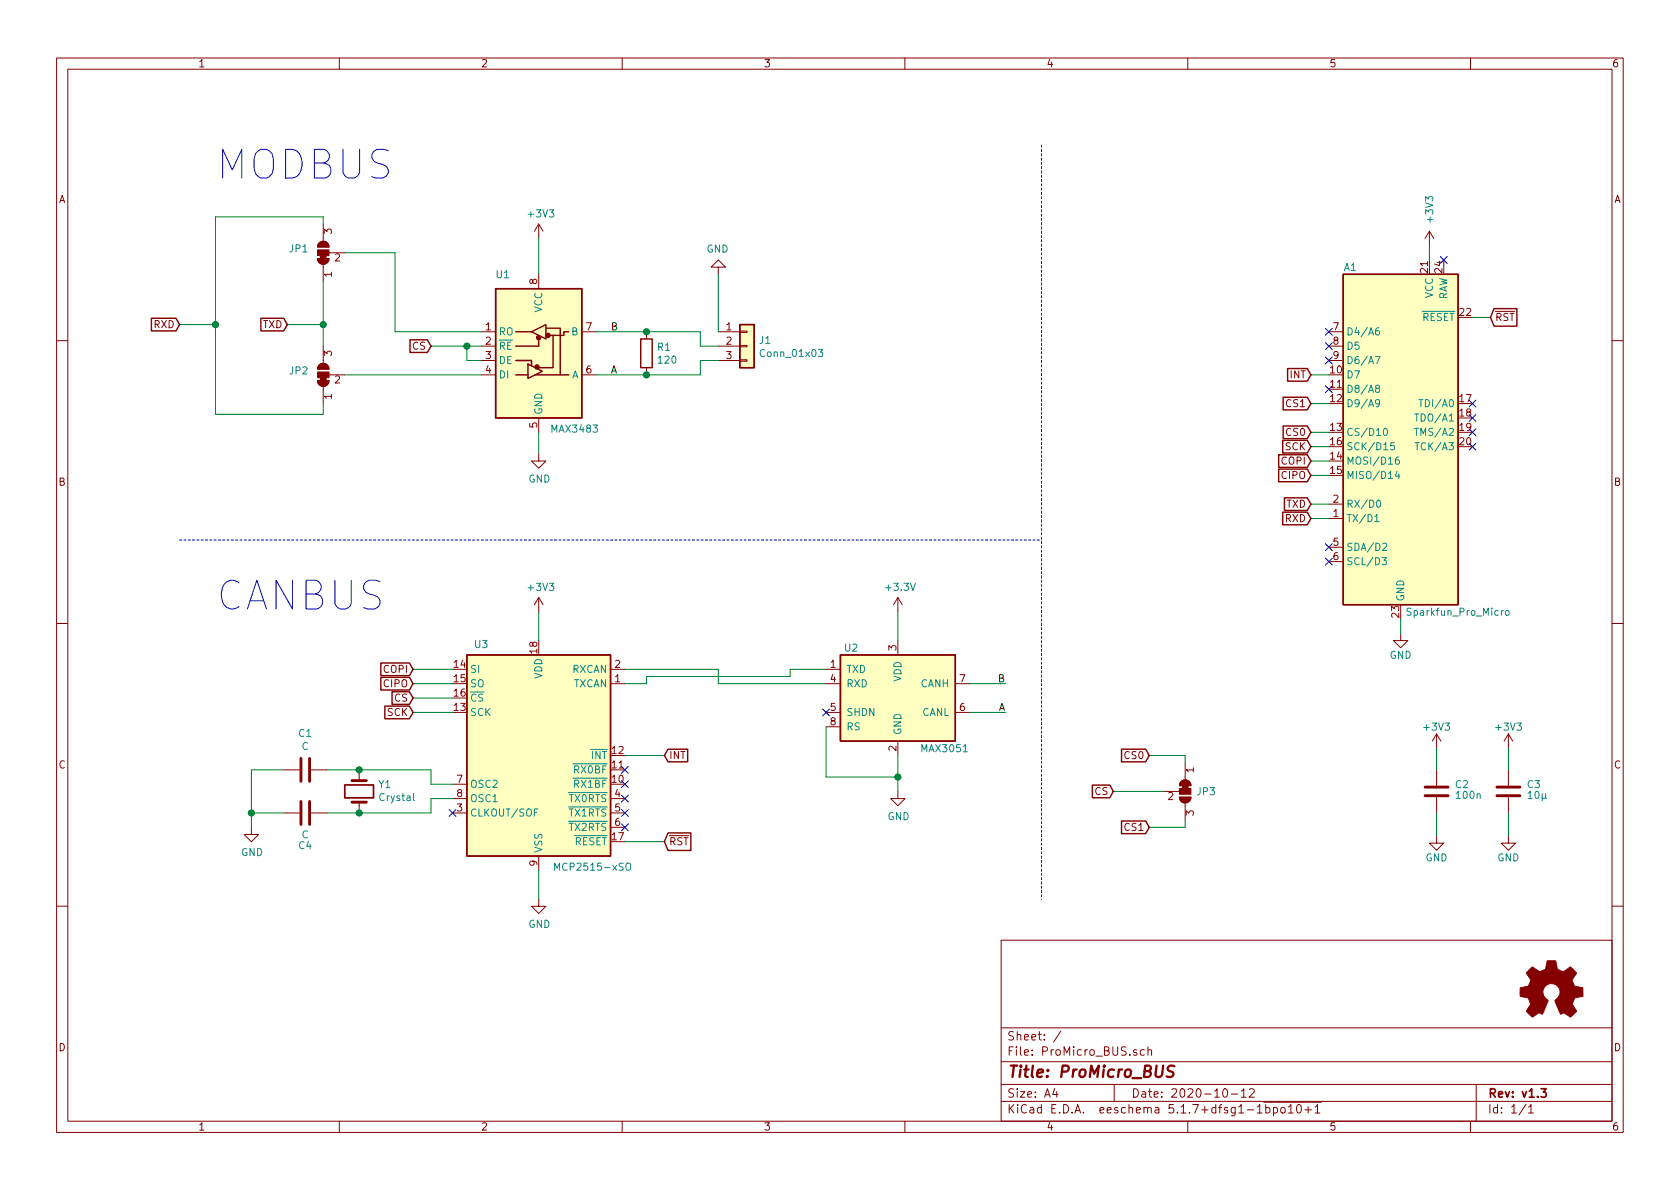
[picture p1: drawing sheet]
EESchema Schematic File Version 4
EELAYER 30 0
EELAYER END
$Descr A4 11693 8268
encoding utf-8
Sheet 1 1
Title "ProMicro_BUS"
Date "2020-10-12"
Rev "v1.3"
Comp ""
Comment1 ""
Comment2 ""
Comment3 ""
Comment4 ""
$EndDescr
Wire Wire Line
	3000 5450 3150 5450
Wire Wire Line
	3000 5550 3150 5550
Wire Wire Line
	2500 5350 3000 5350
Wire Wire Line
	3000 5350 3000 5450
Wire Wire Line
	3000 5650 3000 5550
$Comp
L power:GND #PWR016
U 1 1
P 3750 6250
F 0 "#PWR016" H 3750 6000 50  0001 C CNN
F 1 "GND" H 3755 6077 50  0000 C CNN
F 2 "" H 3750 6250 50  0001 C CNN
F 3 "" H 3750 6250 50  0001 C CNN
	1    3750 6250
	1    0    0    -1  
$EndComp
Connection ~ 2500 5350
Wire Wire Line
	2500 5650 3000 5650
Connection ~ 2500 5650
Wire Wire Line
	2275 5650 2500 5650
Wire Wire Line
	2275 5350 2500 5350
$Comp
L Device:Crystal Y1
U 1 1
P 2500 5500
F 0 "Y1" V 2545 5369 50  0000 R CNN
F 1 "Crystal" V 2455 5369 50  0000 R CNN
F 2 "Crystal:Crystal_SMD_5032-2Pin_5.0x3.2mm" H 2500 5500 50  0001 C CNN
F 3 "~" H 2500 5500 50  0001 C CNN
F 4 "+canbus,-modbus" H 2500 5500 50  0001 C CNN "Variant"
	1    2500 5500
	0    -1   -1   0   
$EndComp
$Comp
L Device:C C1
U 1 1
P 2125 5350
F 0 "C1" V 2376 5350 50  0000 C CNN
F 1 "C" V 2285 5350 50  0000 C CNN
F 2 "Capacitor_SMD:C_0603_1608Metric" H 2163 5200 50  0001 C CNN
F 3 "~" H 2125 5350 50  0001 C CNN
F 4 "+canbus,-modbus" H 2125 5350 50  0001 C CNN "Variant"
	1    2125 5350
	0    -1   -1   0   
$EndComp
Wire Wire Line
	1975 5650 1750 5650
Wire Wire Line
	1975 5350 1750 5350
Connection ~ 1750 5650
Wire Wire Line
	1750 5650 1750 5750
$Comp
L power:GND #PWR013
U 1 1
P 1750 5750
F 0 "#PWR013" H 1750 5500 50  0001 C CNN
F 1 "GND" H 1755 5577 50  0000 C CNN
F 2 "" H 1750 5750 50  0001 C CNN
F 3 "" H 1750 5750 50  0001 C CNN
	1    1750 5750
	1    0    0    -1  
$EndComp
Wire Wire Line
	1750 5350 1750 5650
$Comp
L Device:C C4
U 1 1
P 2125 5650
F 0 "C4" V 2350 5650 50  0000 C CNN
F 1 "C" V 2275 5650 50  0000 C CNN
F 2 "Capacitor_SMD:C_0603_1608Metric" H 2163 5500 50  0001 C CNN
F 3 "~" H 2125 5650 50  0001 C CNN
F 4 "+canbus,-modbus" H 2125 5650 50  0001 C CNN "Variant"
	1    2125 5650
	0    1    1    0   
$EndComp
Wire Wire Line
	6750 4950 7000 4950
Wire Wire Line
	6750 4750 7000 4750
Text Label 7000 4750 2    50   ~ 0
B
Text Label 7000 4950 2    50   ~ 0
A
Wire Wire Line
	4150 2300 4500 2300
Wire Wire Line
	4150 2600 4500 2600
Wire Wire Line
	4875 2600 4500 2600
Wire Wire Line
	4875 2500 4875 2600
Text Label 4250 2300 0    50   ~ 0
B
Wire Wire Line
	3750 3000 3750 3150
Wire Wire Line
	3350 2500 3250 2500
Wire Wire Line
	3250 2500 3250 2400
Wire Wire Line
	3000 2400 3250 2400
$Comp
L power:+3V3 #PWR01
U 1 1
P 3750 1650
F 0 "#PWR01" H 3750 1500 50  0001 C CNN
F 1 "+3V3" H 3765 1823 50  0000 C CNN
F 2 "" H 3750 1650 50  0001 C CNN
F 3 "" H 3750 1650 50  0001 C CNN
	1    3750 1650
	1    0    0    -1  
$EndComp
Text Label 4250 2600 0    50   ~ 0
A
$Comp
L Interface_UART:MAX3483 U1
U 1 1
P 3750 2400
F 0 "U1" H 3500 2900 50  0000 C CNN
F 1 "MAX3483" H 4000 1825 50  0000 C CNN
F 2 "Package_SO:SO-8_3.9x4.9mm_P1.27mm" H 3750 1700 50  0001 C CNN
F 3 "https://datasheets.maximintegrated.com/en/ds/MAX3483-MAX3491.pdf" H 3750 2450 50  0001 C CNN
F 4 "MAX3483ECSA+T" H 3750 2400 50  0001 C CNN "MPN"
F 5 "C57664" H 3750 2400 50  0001 C CNN "LCSC#"
F 6 "-canbus,+modbus" H 3750 2400 50  0001 C CNN "Variant"
	1    3750 2400
	1    0    0    -1  
$EndComp
Connection ~ 4500 2600
Wire Wire Line
	4875 2400 4875 2300
Wire Wire Line
	4875 2300 4500 2300
Connection ~ 4500 2300
$Comp
L Device:R R1
U 1 1
P 4500 2450
F 0 "R1" H 4570 2495 50  0000 L CNN
F 1 "120" H 4570 2405 50  0000 L CNN
F 2 "Resistor_SMD:R_0603_1608Metric" V 4430 2450 50  0001 C CNN
F 3 "~" H 4500 2450 50  0001 C CNN
F 4 "-canbus,+modbus" H 4500 2450 50  0001 C CNN "Variant"
	1    4500 2450
	1    0    0    -1  
$EndComp
Wire Wire Line
	3250 2400 3350 2400
Connection ~ 3250 2400
Wire Wire Line
	3750 1650 3750 1900
Wire Wire Line
	5000 1900 5000 2300
Wire Wire Line
	5000 2500 4875 2500
Wire Wire Line
	5000 2400 4875 2400
$Comp
L power:GND #PWR03
U 1 1
P 5000 1900
F 0 "#PWR03" H 5000 1650 50  0001 C CNN
F 1 "GND" H 5005 1727 50  0000 C CNN
F 2 "" H 5000 1900 50  0001 C CNN
F 3 "" H 5000 1900 50  0001 C CNN
	1    5000 1900
	-1   0    0    1   
$EndComp
NoConn ~ 4350 5350
$Comp
L Interface_CAN_LIN:MCP2515-xSO U3
U 1 1
P 3750 5250
F 0 "U3" H 3350 6025 50  0000 C CNN
F 1 "MCP2515-xSO" H 4125 4475 50  0000 C CNN
F 2 "Package_SO:SOIC-18W_7.5x11.6mm_P1.27mm" H 3750 4350 50  0001 C CIN
F 3 "http://ww1.microchip.com/downloads/en/DeviceDoc/21801e.pdf" H 3850 4450 50  0001 C CNN
F 4 "MCP2515-I/SO" H 3750 5250 50  0001 C CNN "MPN"
F 5 "+canbus,-modbus" H 3750 5250 50  0001 C CNN "Variant"
F 6 "C12368" H 3750 5250 50  0001 C CNN "LCSC#"
	1    3750 5250
	1    0    0    -1  
$EndComp
Wire Wire Line
	4350 4750 4500 4750
Wire Wire Line
	4500 4750 4500 4700
Wire Wire Line
	4500 4700 5500 4700
Wire Wire Line
	5000 4650 5000 4750
Wire Wire Line
	5500 4700 5500 4650
NoConn ~ 4350 5450
Wire Wire Line
	3750 6050 3750 6250
Wire Wire Line
	5500 4650 5750 4650
Wire Wire Line
	5000 4750 5750 4750
Wire Wire Line
	5750 5050 5750 5400
Wire Wire Line
	6250 5250 6250 5400
Connection ~ 6250 5400
Wire Wire Line
	6250 5400 6250 5500
Wire Wire Line
	5750 5400 6250 5400
Wire Wire Line
	6250 4250 6250 4450
$Comp
L Interface_UART:MAX3051 U2
U 1 1
P 6250 4850
F 0 "U2" H 5925 5200 50  0000 C CNN
F 1 "MAX3051" H 6575 4500 50  0000 C CNN
F 2 "Package_TO_SOT_SMD:SOT-23-8" H 6250 4850 50  0001 C CIN
F 3 "http://datasheets.maximintegrated.com/en/ds/MAX3051.pdf" H 6250 4850 50  0001 C CNN
F 4 "+canbus,-modbus" H 6250 4850 50  0001 C CNN "Variant"
F 5 "MAX3051EKA+T" H 6250 4850 50  0001 C CNN "MPN"
F 6 "C112005" H 6250 4850 50  0001 C CNN "LCSC#"
	1    6250 4850
	1    0    0    -1  
$EndComp
$Comp
L power:GND #PWR012
U 1 1
P 6250 5500
F 0 "#PWR012" H 6250 5250 50  0001 C CNN
F 1 "GND" H 6255 5327 50  0000 C CNN
F 2 "" H 6250 5500 50  0001 C CNN
F 3 "" H 6250 5500 50  0001 C CNN
	1    6250 5500
	1    0    0    -1  
$EndComp
Wire Wire Line
	4350 4650 5000 4650
Wire Wire Line
	3750 4250 3750 4450
$Comp
L Connector_Generic:Conn_01x03 J1
U 1 1
P 5200 2400
F 0 "J1" H 5280 2442 50  0000 L CNN
F 1 "Conn_01x03" H 5280 2351 50  0000 L CNN
F 2 "TerminalBlock_TE-Connectivity:TerminalBlock_TE_282834-3_1x03_P2.54mm_Horizontal" H 5200 2400 50  0001 C CNN
F 3 "~" H 5200 2400 50  0001 C CNN
F 4 "modbus, canbus" H 5200 2400 50  0001 C CNN "Variant"
	1    5200 2400
	1    0    0    -1  
$EndComp
$Comp
L power:+3.3V #PWR06
U 1 1
P 6250 4250
F 0 "#PWR06" H 6250 4100 50  0001 C CNN
F 1 "+3.3V" H 6265 4423 50  0000 C CNN
F 2 "" H 6250 4250 50  0001 C CNN
F 3 "" H 6250 4250 50  0001 C CNN
	1    6250 4250
	1    0    0    -1  
$EndComp
$Comp
L power:+3V3 #PWR05
U 1 1
P 3750 4250
F 0 "#PWR05" H 3750 4100 50  0001 C CNN
F 1 "+3V3" H 3765 4423 50  0000 C CNN
F 2 "" H 3750 4250 50  0001 C CNN
F 3 "" H 3750 4250 50  0001 C CNN
	1    3750 4250
	1    0    0    -1  
$EndComp
$Comp
L power:GND #PWR04
U 1 1
P 3750 3150
F 0 "#PWR04" H 3750 2900 50  0001 C CNN
F 1 "GND" H 3755 2977 50  0000 C CNN
F 2 "" H 3750 3150 50  0001 C CNN
F 3 "" H 3750 3150 50  0001 C CNN
	1    3750 3150
	1    0    0    -1  
$EndComp
NoConn ~ 4350 5750
NoConn ~ 4350 5650
NoConn ~ 4350 5550
Wire Notes Line
	1250 3750 7250 3750
Wire Notes Line
	7250 1000 7250 6250
Text Notes 1500 1250 0    200  ~ 0
MODBUS
Text Notes 1500 4250 0    200  ~ 0
CANBUS
NoConn ~ 5750 4950
NoConn ~ 3150 5650
Wire Wire Line
	2750 2300 2750 1750
Wire Wire Line
	2750 2300 3350 2300
Wire Wire Line
	2400 1750 2750 1750
Wire Wire Line
	2400 2600 3350 2600
$Comp
L Jumper:SolderJumper_3_Bridged12 JP2
U 1 1
P 2250 2600
F 0 "JP2" V 2275 2700 50  0000 L CNN
F 1 "SolderJumper_3_Bridged12" H 2275 2725 50  0001 C CNN
F 2 "Jumper:SolderJumper-3_P1.3mm_Bridged12_RoundedPad1.0x1.5mm" H 2250 2600 50  0001 C CNN
F 3 "~" H 2250 2600 50  0001 C CNN
	1    2250 2600
	0    -1   -1   0   
$EndComp
$Comp
L Jumper:SolderJumper_3_Bridged12 JP1
U 1 1
P 2250 1750
F 0 "JP1" V 2275 1850 50  0000 L CNN
F 1 "SolderJumper_3_Bridged12" H 2275 1875 50  0001 C CNN
F 2 "Jumper:SolderJumper-3_P1.3mm_Bridged12_RoundedPad1.0x1.5mm" H 2250 1750 50  0001 C CNN
F 3 "~" H 2250 1750 50  0001 C CNN
	1    2250 1750
	0    -1   -1   0   
$EndComp
Wire Wire Line
	2250 1550 2250 1500
$Comp
L Jumper:SolderJumper_3_Bridged12 JP3
U 1 1
P 8250 5500
F 0 "JP3" V 8250 5575 50  0000 L CNN
F 1 "SolderJumper_3_Bridged12" H 8275 5625 50  0001 C CNN
F 2 "Jumper:SolderJumper-3_P1.3mm_Bridged12_RoundedPad1.0x1.5mm" H 8250 5500 50  0001 C CNN
F 3 "~" H 8250 5500 50  0001 C CNN
	1    8250 5500
	0    1    1    0   
$EndComp
Wire Wire Line
	8000 5250 8250 5250
Wire Wire Line
	8250 5250 8250 5300
Wire Wire Line
	8250 5750 8250 5700
Wire Wire Line
	8000 5750 8250 5750
Wire Wire Line
	2875 4950 3150 4950
Wire Wire Line
	2875 4750 3150 4750
Wire Wire Line
	2875 4650 3150 4650
Wire Wire Line
	2875 4850 3150 4850
Wire Wire Line
	7750 5500 8100 5500
Wire Wire Line
	4350 5250 4625 5250
Wire Wire Line
	4350 5850 4625 5850
Wire Wire Line
	2250 2800 2250 2875
Wire Wire Line
	2250 2875 1500 2875
Wire Wire Line
	1500 2875 1500 2250
Wire Wire Line
	1500 1500 2250 1500
Wire Wire Line
	1500 2250 1250 2250
Connection ~ 1500 2250
Wire Wire Line
	1500 2250 1500 1500
Wire Wire Line
	9950 1700 9950 1800
Wire Wire Line
	10000 5200 10000 5350
Wire Wire Line
	10500 5200 10500 5350
Wire Wire Line
	10000 5650 10000 5810
Wire Wire Line
	10500 5650 10500 5810
$Comp
L power:+3V3 #PWR02
U 1 1
P 9950 1700
F 0 "#PWR02" H 9950 1550 50  0001 C CNN
F 1 "+3V3" V 9950 1950 50  0000 C CNN
F 2 "" H 9950 1700 50  0001 C CNN
F 3 "" H 9950 1700 50  0001 C CNN
	1    9950 1700
	1    0    0    -1  
$EndComp
$Comp
L power:+3V3 #PWR010
U 1 1
P 10000 5200
F 0 "#PWR010" H 10000 5050 50  0001 C CNN
F 1 "+3V3" H 10000 5350 50  0000 C CNN
F 2 "" H 10000 5200 50  0001 C CNN
F 3 "" H 10000 5200 50  0001 C CNN
	1    10000 5200
	1    0    0    -1  
$EndComp
$Comp
L power:+3V3 #PWR011
U 1 1
P 10500 5200
F 0 "#PWR011" H 10500 5050 50  0001 C CNN
F 1 "+3V3" H 10500 5350 50  0000 C CNN
F 2 "" H 10500 5200 50  0001 C CNN
F 3 "" H 10500 5200 50  0001 C CNN
	1    10500 5200
	1    0    0    -1  
$EndComp
$Comp
L power:GND #PWR07
U 1 1
P 9750 4400
F 0 "#PWR07" H 9750 4150 50  0001 C CNN
F 1 "GND" H 9750 4250 50  0000 C CNN
F 2 "" H 9750 4400 50  0001 C CNN
F 3 "" H 9750 4400 50  0001 C CNN
	1    9750 4400
	1    0    0    -1  
$EndComp
$Comp
L power:GND #PWR014
U 1 1
P 10000 5810
F 0 "#PWR014" H 10000 5560 50  0001 C CNN
F 1 "GND" H 10000 5660 50  0000 C CNN
F 2 "" H 10000 5810 50  0001 C CNN
F 3 "" H 10000 5810 50  0001 C CNN
	1    10000 5810
	1    0    0    -1  
$EndComp
$Comp
L power:GND #PWR015
U 1 1
P 10500 5810
F 0 "#PWR015" H 10500 5560 50  0001 C CNN
F 1 "GND" H 10500 5660 50  0000 C CNN
F 2 "" H 10500 5810 50  0001 C CNN
F 3 "" H 10500 5810 50  0001 C CNN
	1    10500 5810
	1    0    0    -1  
$EndComp
$Comp
L Device:C C2
U 1 1
P 10000 5500
F 0 "C2" H 10125 5550 50  0000 L CNN
F 1 "100n" H 10125 5475 50  0000 L CNN
F 2 "Capacitor_SMD:C_0402_1005Metric" H 10038 5350 50  0001 C CNN
F 3 "~" H 10000 5500 50  0001 C CNN
	1    10000 5500
	1    0    0    -1  
$EndComp
$Comp
L Device:C C3
U 1 1
P 10500 5500
F 0 "C3" H 10625 5550 50  0000 L CNN
F 1 "10µ" H 10625 5475 50  0000 L CNN
F 2 "Capacitor_SMD:C_0603_1608Metric" H 10538 5350 50  0001 C CNN
F 3 "~" H 10500 5500 50  0001 C CNN
	1    10500 5500
	1    0    0    -1  
$EndComp
$Comp
L Graphic:Logo_Open_Hardware_Small LOGO1
U 1 1
P 10800 6900
F 0 "LOGO1" H 10800 7175 50  0001 C CNN
F 1 "Logo_Open_Hardware_Small" H 10800 6675 50  0001 C CNN
F 2 "Symbol:OSHW-Symbol_6.7x6mm_SilkScreen" H 10800 6900 50  0001 C CNN
F 3 "" H 10800 6900 50  0001 C CNN
	1    10800 6900
	1    0    0    -1  
$EndComp
$Comp
L ProMicro:Sparkfun_Pro_Micro A1
U 1 1
P 9750 3000
F 0 "A1" H 9400 4150 50  0000 C CNN
F 1 "Sparkfun_Pro_Micro" H 10150 1750 50  0000 C CNN
F 2 "Module:Sparkfun_Pro_Micro" H 9850 1650 50  0001 L CNN
F 3 "https://cdn.sparkfun.com/datasheets/Dev/Arduino/Boards/Pro_Micro_v13b.pdf" H 9750 2200 50  0001 C CNN
F 4 "dnp" H 9750 3000 50  0001 C CNN "Variant"
	1    9750 3000
	1    0    0    -1  
$EndComp
Wire Wire Line
	9750 4400 9750 4300
Text GLabel 9125 3500 0    50   Input ~ 0
TXD
Text GLabel 9125 3600 0    50   Input ~ 0
RXD
Text GLabel 9125 3200 0    50   Input ~ 0
COPI
Text GLabel 9125 3300 0    50   Input ~ 0
CIPO
Text GLabel 9125 3000 0    50   Input ~ 0
CS0
Text GLabel 9125 3100 0    50   Input ~ 0
SCK
Wire Wire Line
	9125 3600 9250 3600
Wire Wire Line
	9250 3500 9125 3500
Wire Wire Line
	9125 3300 9250 3300
Wire Wire Line
	9250 3200 9125 3200
Wire Wire Line
	9125 3100 9250 3100
Wire Wire Line
	9250 3000 9125 3000
Text GLabel 9125 2600 0    50   Input ~ 0
INT
Wire Wire Line
	9125 2600 9250 2600
NoConn ~ 10250 3100
NoConn ~ 10250 3000
NoConn ~ 10250 2900
NoConn ~ 10250 2800
NoConn ~ 10050 1800
Text GLabel 10375 2200 2    50   Input ~ 0
~RST
Wire Wire Line
	10375 2200 10250 2200
Text GLabel 4625 5850 2    50   Input ~ 0
~RST
Text GLabel 4625 5250 2    50   Input ~ 0
INT
Text GLabel 2875 4650 0    50   Input ~ 0
COPI
Text GLabel 2875 4750 0    50   Input ~ 0
CIPO
Text GLabel 2875 4850 0    50   Input ~ 0
CS
Text GLabel 2875 4950 0    50   Input ~ 0
SCK
Text GLabel 8000 5250 0    50   Input ~ 0
CS0
Text GLabel 8000 5750 0    50   Input ~ 0
CS1
Text GLabel 7750 5500 0    50   Input ~ 0
CS
Text GLabel 3000 2400 0    50   Input ~ 0
CS
Text GLabel 2000 2250 0    50   Input ~ 0
TXD
Text GLabel 1250 2250 0    50   Input ~ 0
RXD
Wire Wire Line
	2250 1950 2250 2250
Wire Wire Line
	2250 2250 2000 2250
Connection ~ 2250 2250
Wire Wire Line
	2250 2250 2250 2400
Wire Wire Line
	9125 2800 9250 2800
Text GLabel 9125 2800 0    50   Input ~ 0
CS1
NoConn ~ 9250 2700
NoConn ~ 9250 2500
NoConn ~ 9250 2400
NoConn ~ 9250 2300
NoConn ~ 9250 3900
NoConn ~ 9250 3800
$EndSCHEMATC
